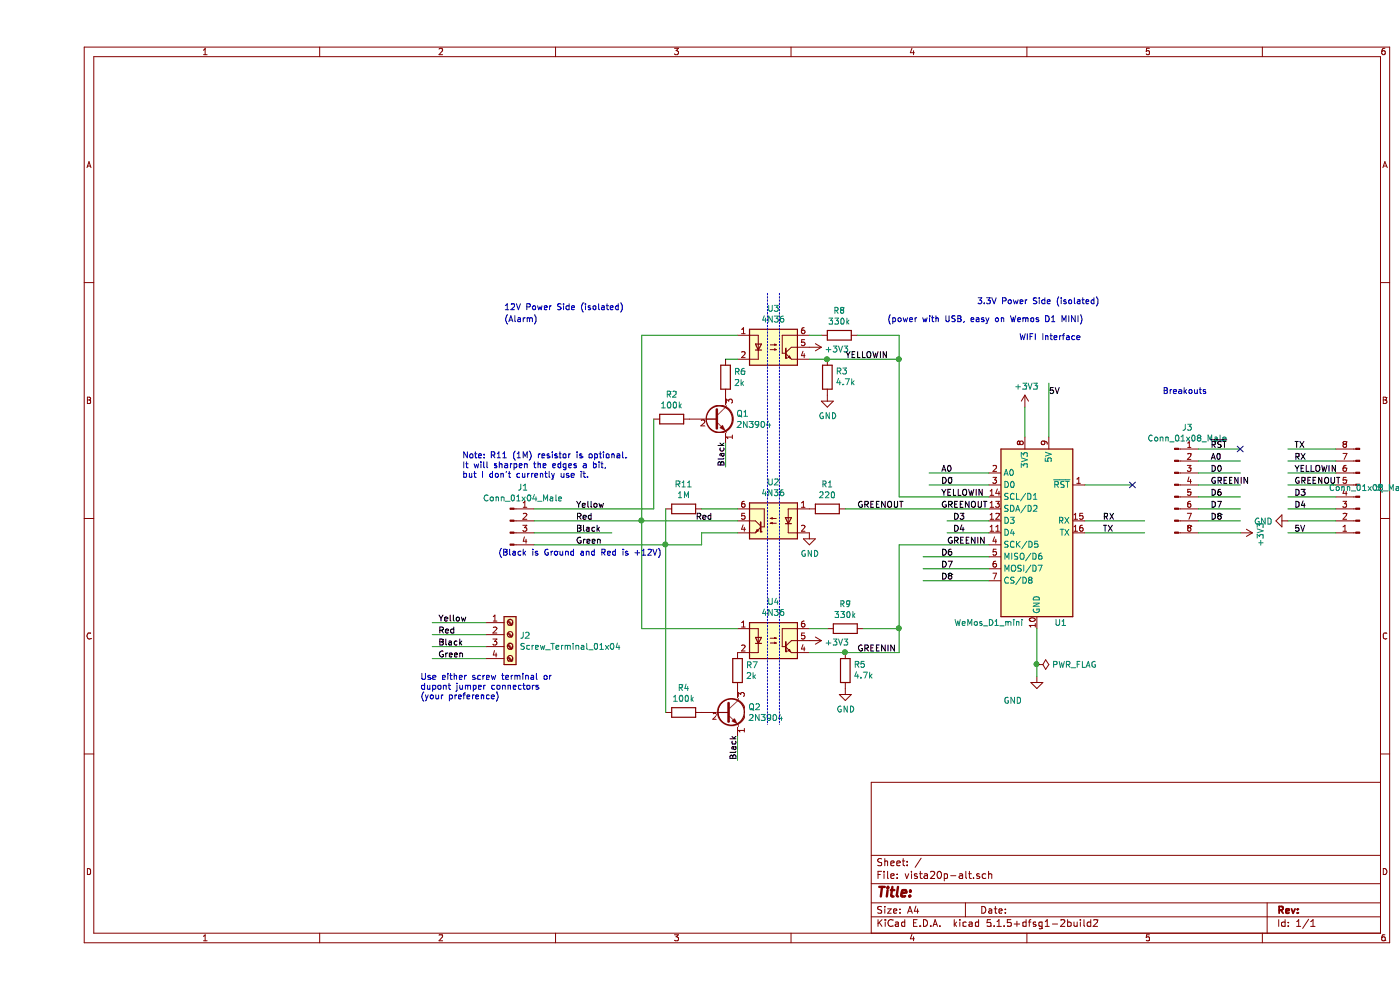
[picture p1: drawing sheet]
EESchema Schematic File Version 4
EELAYER 30 0
EELAYER END
$Descr A4 11693 8268
encoding utf-8
Sheet 1 1
Title ""
Date ""
Rev ""
Comp ""
Comment1 ""
Comment2 ""
Comment3 ""
Comment4 ""
$EndDescr
Text Notes 3200 5850 0    50   ~ 0
Use either screw terminal or\ndupont jumper connectors\n(your preference)
Wire Notes Line
	6100 2450 6100 6050
Wire Notes Line
	6200 2450 6200 6050
Wire Wire Line
	7200 4550 7200 5250
Wire Wire Line
	7200 4150 7950 4150
Wire Wire Line
	7950 4550 7200 4550
Wire Wire Line
	6750 4250 7950 4250
Wire Wire Line
	5750 3000 5850 3000
Connection ~ 6600 3000
Wire Wire Line
	6450 3000 6600 3000
Connection ~ 5250 4550
Wire Wire Line
	5550 4550 5250 4550
Wire Wire Line
	5550 4450 5850 4450
Text Label 3350 5500 0    50   ~ 0
Green
Text Label 3350 5400 0    50   ~ 0
Black
Text Label 3350 5300 0    50   ~ 0
Red
Text Label 3350 5200 0    50   ~ 0
Yellow
Wire Wire Line
	3750 5500 3300 5500
Wire Wire Line
	3750 5400 3300 5400
Wire Wire Line
	3750 5300 3300 5300
Wire Wire Line
	3750 5200 3300 5200
$Comp
L Connector:Screw_Terminal_01x04 J2
U 1 1
P 3950 5300
F 0 "J2" H 4030 5292 50  0000 L CNN
F 1 "Screw_Terminal_01x04" H 4030 5201 50  0000 L CNN
F 2 "TerminalBlock_Phoenix:TerminalBlock_Phoenix_PT-1,5-4-3.5-H_1x04_P3.50mm_Horizontal" H 3950 5300 50  0001 C CNN
F 3 "~" H 3950 5300 50  0001 C CNN
	1    3950 5300
	1    0    0    -1  
$EndComp
Wire Wire Line
	5550 4450 5550 4550
$Comp
L Device:R R4
U 1 1
P 5400 5950
F 0 "R4" V 5193 5950 50  0000 C CNN
F 1 "100k" V 5284 5950 50  0000 C CNN
F 2 "Resistor_THT:R_Axial_DIN0207_L6.3mm_D2.5mm_P10.16mm_Horizontal" V 5330 5950 50  0001 C CNN
F 3 "~" H 5400 5950 50  0001 C CNN
	1    5400 5950
	0    1    1    0   
$EndComp
Text Notes 7100 2700 0    50   ~ 0
(power with USB, easy on Wemos D1 MINI)
Text Notes 8200 2850 0    50   ~ 0
WIFI Interface
Text Notes 3900 2700 0    50   ~ 0
(Alarm)
Text Notes 3850 4650 0    50   ~ 0
(Black is Ground and Red is +12V)
Text Notes 7850 2550 0    50   ~ 0
3.3V Power Side (isolated)
Text Notes 3900 2600 0    50   ~ 0
12V Power Side (isolated)
Wire Wire Line
	4150 4550 5250 4550
Text Label 4500 4350 0    50   ~ 0
Red
Wire Wire Line
	6600 3000 7200 3000
$Comp
L power:GND #PWR02
U 1 1
P 6600 3300
F 0 "#PWR02" H 6600 3050 50  0001 C CNN
F 1 "GND" H 6605 3127 50  0000 C CNN
F 2 "" H 6600 3300 50  0001 C CNN
F 3 "" H 6600 3300 50  0001 C CNN
	1    6600 3300
	1    0    0    -1  
$EndComp
$Comp
L Device:R R3
U 1 1
P 6600 3150
F 0 "R3" H 6530 3104 50  0000 R CNN
F 1 "4.7k" H 6530 3195 50  0000 R CNN
F 2 "Resistor_THT:R_Axial_DIN0207_L6.3mm_D2.5mm_P10.16mm_Horizontal" V 6530 3150 50  0001 C CNN
F 3 "~" H 6600 3150 50  0001 C CNN
	1    6600 3150
	-1   0    0    1   
$EndComp
$Comp
L power:GND #PWR01
U 1 1
P 6750 5750
F 0 "#PWR01" H 6750 5500 50  0001 C CNN
F 1 "GND" H 6755 5577 50  0000 C CNN
F 2 "" H 6750 5750 50  0001 C CNN
F 3 "" H 6750 5750 50  0001 C CNN
	1    6750 5750
	1    0    0    -1  
$EndComp
Wire Wire Line
	6750 5450 7200 5450
Connection ~ 6750 5450
$Comp
L Device:R R5
U 1 1
P 6750 5600
F 0 "R5" H 6680 5554 50  0000 R CNN
F 1 "4.7k" H 6680 5645 50  0000 R CNN
F 2 "Resistor_THT:R_Axial_DIN0207_L6.3mm_D2.5mm_P10.16mm_Horizontal" V 6680 5600 50  0001 C CNN
F 3 "~" H 6750 5600 50  0001 C CNN
	1    6750 5600
	-1   0    0    1   
$EndComp
$Comp
L Device:R R2
U 1 1
P 5300 3500
F 0 "R2" V 5093 3500 50  0000 C CNN
F 1 "100k" V 5184 3500 50  0000 C CNN
F 2 "Resistor_THT:R_Axial_DIN0207_L6.3mm_D2.5mm_P10.16mm_Horizontal" V 5230 3500 50  0001 C CNN
F 3 "~" H 5300 3500 50  0001 C CNN
	1    5300 3500
	0    1    1    0   
$EndComp
$Comp
L Device:R R1
U 1 1
P 6600 4250
F 0 "R1" V 6393 4250 50  0000 C CNN
F 1 "220" V 6484 4250 50  0000 C CNN
F 2 "Resistor_THT:R_Axial_DIN0207_L6.3mm_D2.5mm_P10.16mm_Horizontal" V 6530 4250 50  0001 C CNN
F 3 "~" H 6600 4250 50  0001 C CNN
	1    6600 4250
	0    1    1    0   
$EndComp
Wire Wire Line
	4150 4250 5150 4250
Text Label 6750 3000 0    50   ~ 0
YELLOWIN
$Comp
L power:+3V3 #PWR0106
U 1 1
P 6450 2900
F 0 "#PWR0106" H 6450 2750 50  0001 C CNN
F 1 "+3V3" V 6465 3028 50  0000 L CNN
F 2 "" H 6450 2900 50  0001 C CNN
F 3 "" H 6450 2900 50  0001 C CNN
	1    6450 2900
	0    1    1    0   
$EndComp
Text Label 6850 5450 0    50   ~ 0
GREENIN
Wire Wire Line
	6450 5450 6750 5450
$Comp
L power:+3V3 #PWR0105
U 1 1
P 6450 5350
F 0 "#PWR0105" H 6450 5200 50  0001 C CNN
F 1 "+3V3" V 6465 5478 50  0000 L CNN
F 2 "" H 6450 5350 50  0001 C CNN
F 3 "" H 6450 5350 50  0001 C CNN
	1    6450 5350
	0    1    1    0   
$EndComp
$Comp
L power:+3V3 #PWR0104
U 1 1
P 8250 3400
F 0 "#PWR0104" H 8250 3250 50  0001 C CNN
F 1 "+3V3" H 8265 3573 50  0000 C CNN
F 2 "" H 8250 3400 50  0001 C CNN
F 3 "" H 8250 3400 50  0001 C CNN
	1    8250 3400
	1    0    0    -1  
$EndComp
Wire Wire Line
	8250 3650 8250 3400
Text Label 5500 4350 0    50   ~ 0
Red
$Comp
L power:GND #PWR0101
U 1 1
P 6450 4450
F 0 "#PWR0101" H 6450 4200 50  0001 C CNN
F 1 "GND" H 6455 4277 50  0000 C CNN
F 2 "" H 6450 4450 50  0001 C CNN
F 3 "" H 6450 4450 50  0001 C CNN
	1    6450 4450
	1    0    0    -1  
$EndComp
$Comp
L MCU_Module:WeMos_D1_mini U1
U 1 1
P 8350 4450
F 0 "U1" H 8150 3700 50  0000 C CNN
F 1 "WeMos_D1_mini" H 8750 3700 50  0000 C CNN
F 2 "Module:WEMOS_D1_mini_light" H 8350 3300 50  0001 C CNN
F 3 "https://wiki.wemos.cc/products:d1:d1_mini#documentation" H 6500 3300 50  0001 C CNN
	1    8350 4450
	-1   0    0    -1  
$EndComp
Text Label 6850 4250 0    50   ~ 0
GREENOUT
Text Label 7550 4250 0    50   ~ 0
GREENOUT
Text Label 7550 4150 0    50   ~ 0
YELLOWIN
Text Label 7600 4550 0    50   ~ 0
GREENIN
$Comp
L power:PWR_FLAG #FLG0101
U 1 1
P 8350 5550
F 0 "#FLG0101" H 8350 5625 50  0001 C CNN
F 1 "PWR_FLAG" V 8350 5678 50  0000 L CNN
F 2 "" H 8350 5550 50  0001 C CNN
F 3 "~" H 8350 5550 50  0001 C CNN
	1    8350 5550
	0    1    1    0   
$EndComp
Wire Wire Line
	4150 4450 4800 4450
Text Label 4500 4450 0    50   ~ 0
Black
Text Label 4500 4250 0    50   ~ 0
Yellow
Text Label 4500 4550 0    50   ~ 0
Green
$Comp
L power:GND #PWR0102
U 1 1
P 8350 5650
F 0 "#PWR0102" H 8350 5400 50  0001 C CNN
F 1 "GND" H 8150 5450 50  0000 C CNN
F 2 "" H 8350 5650 50  0001 C CNN
F 3 "" H 8350 5650 50  0001 C CNN
	1    8350 5650
	1    0    0    -1  
$EndComp
$Comp
L Connector:Conn_01x04_Male J1
U 1 1
P 3950 4350
F 0 "J1" H 4058 4631 50  0000 C CNN
F 1 "Conn_01x04_Male" H 4058 4540 50  0000 C CNN
F 2 "Connector_PinHeader_2.54mm:PinHeader_1x04_P2.54mm_Vertical" H 3950 4350 50  0001 C CNN
F 3 "~" H 3950 4350 50  0001 C CNN
	1    3950 4350
	1    0    0    -1  
$EndComp
$Comp
L Device:R R9
U 1 1
P 6750 5250
F 0 "R9" V 6543 5250 50  0000 C CNN
F 1 "330k" V 6634 5250 50  0000 C CNN
F 2 "Resistor_THT:R_Axial_DIN0207_L6.3mm_D2.5mm_P10.16mm_Horizontal" V 6680 5250 50  0001 C CNN
F 3 "~" H 6750 5250 50  0001 C CNN
	1    6750 5250
	0    1    1    0   
$EndComp
$Comp
L Device:R R8
U 1 1
P 6700 2800
F 0 "R8" V 6493 2800 50  0000 C CNN
F 1 "330k" V 6584 2800 50  0000 C CNN
F 2 "Resistor_THT:R_Axial_DIN0207_L6.3mm_D2.5mm_P10.16mm_Horizontal" V 6630 2800 50  0001 C CNN
F 3 "~" H 6700 2800 50  0001 C CNN
	1    6700 2800
	0    1    1    0   
$EndComp
Wire Wire Line
	6450 5250 6600 5250
Wire Wire Line
	6900 5250 7200 5250
Connection ~ 7200 5250
Wire Wire Line
	7200 5250 7200 5450
$Comp
L Isolator:4N36 U4
U 1 1
P 6150 5350
F 0 "U4" H 6150 5675 50  0000 C CNN
F 1 "4N36" H 6150 5584 50  0000 C CNN
F 2 "Package_DIP:DIP-6_W7.62mm" H 5950 5150 50  0001 L CIN
F 3 "https://www.vishay.com/docs/81181/4n35.pdf" H 6150 5350 50  0001 L CNN
	1    6150 5350
	1    0    0    -1  
$EndComp
$Comp
L Isolator:4N36 U2
U 1 1
P 6150 4350
F 0 "U2" H 6150 4675 50  0000 C CNN
F 1 "4N36" H 6150 4584 50  0000 C CNN
F 2 "Package_DIP:DIP-6_W7.62mm" H 5950 4150 50  0001 L CIN
F 3 "https://www.vishay.com/docs/81181/4n35.pdf" H 6150 4350 50  0001 L CNN
	1    6150 4350
	-1   0    0    -1  
$EndComp
$Comp
L Isolator:4N36 U3
U 1 1
P 6150 2900
F 0 "U3" H 6150 3225 50  0000 C CNN
F 1 "4N36" H 6150 3134 50  0000 C CNN
F 2 "Package_DIP:DIP-6_W7.62mm" H 5950 2700 50  0001 L CIN
F 3 "https://www.vishay.com/docs/81181/4n35.pdf" H 6150 2900 50  0001 L CNN
	1    6150 2900
	1    0    0    -1  
$EndComp
Wire Wire Line
	6550 2800 6450 2800
Wire Wire Line
	6850 2800 7200 2800
Wire Wire Line
	7200 2800 7200 3000
Connection ~ 7200 3000
$Comp
L Transistor_BJT:2N3904 Q1
U 1 1
P 5650 3500
F 0 "Q1" H 5840 3546 50  0000 L CNN
F 1 "2N3904" H 5840 3455 50  0000 L CNN
F 2 "Package_TO_SOT_THT:TO-92_Inline" H 5850 3425 50  0001 L CIN
F 3 "https://www.fairchildsemi.com/datasheets/2N/2N3904.pdf" H 5650 3500 50  0001 L CNN
	1    5650 3500
	1    0    0    -1  
$EndComp
$Comp
L Device:R R6
U 1 1
P 5750 3150
F 0 "R6" H 5820 3196 50  0000 L CNN
F 1 "2k" H 5820 3105 50  0000 L CNN
F 2 "Resistor_THT:R_Axial_DIN0207_L6.3mm_D2.5mm_P10.16mm_Horizontal" V 5680 3150 50  0001 C CNN
F 3 "~" H 5750 3150 50  0001 C CNN
	1    5750 3150
	1    0    0    -1  
$EndComp
Wire Wire Line
	7200 3000 7200 4150
Wire Wire Line
	5150 3500 5150 4250
Wire Wire Line
	5750 3700 5750 3900
Text Label 5750 3900 1    50   ~ 0
Black
$Comp
L Transistor_BJT:2N3904 Q2
U 1 1
P 5750 5950
F 0 "Q2" H 5940 5996 50  0000 L CNN
F 1 "2N3904" H 5940 5905 50  0000 L CNN
F 2 "Package_TO_SOT_THT:TO-92_Inline" H 5950 5875 50  0001 L CIN
F 3 "https://www.fairchildsemi.com/datasheets/2N/2N3904.pdf" H 5750 5950 50  0001 L CNN
	1    5750 5950
	1    0    0    -1  
$EndComp
$Comp
L Device:R R7
U 1 1
P 5850 5600
F 0 "R7" H 5920 5646 50  0000 L CNN
F 1 "2k" H 5920 5555 50  0000 L CNN
F 2 "Resistor_THT:R_Axial_DIN0207_L6.3mm_D2.5mm_P10.16mm_Horizontal" V 5780 5600 50  0001 C CNN
F 3 "~" H 5850 5600 50  0001 C CNN
	1    5850 5600
	1    0    0    -1  
$EndComp
Wire Wire Line
	5850 6150 5850 6350
Text Label 5850 6350 1    50   ~ 0
Black
Wire Wire Line
	5250 4550 5250 5950
Wire Wire Line
	5050 2800 5050 4350
Wire Wire Line
	5050 2800 5850 2800
Connection ~ 5050 4350
Wire Wire Line
	5050 4350 5850 4350
Wire Wire Line
	5050 4350 5050 5250
Wire Wire Line
	5050 5250 5850 5250
Wire Wire Line
	4150 4350 5050 4350
Wire Wire Line
	8350 5650 8350 5550
Wire Wire Line
	8350 5550 8350 5250
Connection ~ 8350 5550
$Comp
L Device:R R11
U 1 1
P 5400 4250
F 0 "R11" V 5193 4250 50  0000 C CNN
F 1 "1M" V 5284 4250 50  0000 C CNN
F 2 "Resistor_THT:R_Axial_DIN0207_L6.3mm_D2.5mm_P10.16mm_Horizontal" V 5330 4250 50  0001 C CNN
F 3 "~" H 5400 4250 50  0001 C CNN
	1    5400 4250
	0    1    1    0   
$EndComp
Wire Wire Line
	5550 4250 5850 4250
Wire Wire Line
	5250 4250 5250 4550
$Comp
L Connector:Conn_01x08_Male J3
U 1 1
P 9500 4050
F 0 "J3" H 9608 4531 50  0000 C CNN
F 1 "Conn_01x08_Male" H 9608 4440 50  0000 C CNN
F 2 "Connector_PinHeader_2.54mm:PinHeader_1x08_P2.54mm_Vertical" H 9500 4050 50  0001 C CNN
F 3 "~" H 9500 4050 50  0001 C CNN
	1    9500 4050
	1    0    0    -1  
$EndComp
$Comp
L Connector:Conn_01x08_Male J4
U 1 1
P 11050 4150
F 0 "J4" V 10885 4078 50  0000 C CNN
F 1 "Conn_01x08_Male" H 10976 4078 50  0000 C CNN
F 2 "Connector_PinHeader_2.54mm:PinHeader_1x08_P2.54mm_Vertical" H 11050 4150 50  0001 C CNN
F 3 "~" H 11050 4150 50  0001 C CNN
	1    11050 4150
	-1   0    0    1   
$EndComp
Wire Wire Line
	9700 3750 10050 3750
Text Label 9800 3750 0    50   ~ 0
~RST
Wire Wire Line
	9700 3850 10050 3850
Text Label 9800 3850 0    50   ~ 0
A0
Wire Wire Line
	9700 3950 10050 3950
Wire Wire Line
	9700 4050 10050 4050
Wire Wire Line
	9700 4150 10050 4150
Wire Wire Line
	9700 4250 10050 4250
Wire Wire Line
	9700 4350 10050 4350
Wire Wire Line
	9700 4450 10050 4450
Text Label 9800 3950 0    50   ~ 0
D0
Text Label 9800 4050 0    50   ~ 0
GREENIN
Text Label 9800 4150 0    50   ~ 0
D6
Text Label 9800 4250 0    50   ~ 0
D7
Text Label 9800 4350 0    50   ~ 0
D8
$Comp
L power:+3V3 #PWR03
U 1 1
P 10050 4450
F 0 "#PWR03" H 10050 4300 50  0001 C CNN
F 1 "+3V3" H 10065 4623 50  0000 C CNN
F 2 "" H 10050 4450 50  0001 C CNN
F 3 "" H 10050 4450 50  0001 C CNN
	1    10050 4450
	0    1    1    0   
$EndComp
Text Notes 9400 3300 0    50   ~ 0
Breakouts
Wire Wire Line
	10850 4450 10450 4450
Wire Wire Line
	10850 4350 10450 4350
Wire Wire Line
	10850 4250 10450 4250
Wire Wire Line
	10850 4150 10450 4150
Wire Wire Line
	10850 4050 10450 4050
Wire Wire Line
	10850 3950 10450 3950
Wire Wire Line
	10850 3850 10450 3850
Wire Wire Line
	10850 3750 10450 3750
Text Label 10500 4450 0    50   ~ 0
5V
$Comp
L power:GND #PWR04
U 1 1
P 10450 4350
F 0 "#PWR04" H 10450 4100 50  0001 C CNN
F 1 "GND" V 10455 4222 50  0000 R CNN
F 2 "" H 10450 4350 50  0001 C CNN
F 3 "" H 10450 4350 50  0001 C CNN
	1    10450 4350
	0    1    1    0   
$EndComp
Text Label 10500 4250 0    50   ~ 0
D4
Text Label 10500 4150 0    50   ~ 0
D3
Text Label 10500 4050 0    50   ~ 0
GREENOUT
Text Label 10500 3950 0    50   ~ 0
YELLOWIN
Text Label 10500 3850 0    50   ~ 0
RX
Text Label 10500 3750 0    50   ~ 0
TX
Wire Wire Line
	7950 4850 7400 4850
Wire Wire Line
	7950 4750 7400 4750
Wire Wire Line
	7950 4650 7400 4650
Text Label 7550 4650 0    50   ~ 0
D6
Text Label 7550 4750 0    50   ~ 0
D7
Text Label 7550 4850 0    50   ~ 0
D8
Wire Wire Line
	7950 3950 7450 3950
Text Label 7550 3950 0    50   ~ 0
A0
Wire Wire Line
	7950 4050 7450 4050
Text Label 7550 4050 0    50   ~ 0
D0
Wire Wire Line
	8750 4050 9150 4050
Wire Wire Line
	8750 4450 9250 4450
Wire Wire Line
	8750 4350 9250 4350
Text Label 8900 4350 0    50   ~ 0
RX
Text Label 8900 4450 0    50   ~ 0
TX
Wire Wire Line
	7950 4350 7600 4350
Wire Wire Line
	7950 4450 7600 4450
Wire Wire Line
	8450 3650 8450 3200
Text Label 8450 3300 0    50   ~ 0
5V
Text Label 7650 4450 0    50   ~ 0
D4
Text Label 7650 4350 0    50   ~ 0
D3
NoConn ~ 10050 3750
NoConn ~ 9150 4050
Text Notes 3550 4000 0    50   ~ 0
Note: R11 (1M) resistor is optional. \nIt will sharpen the edges a bit, \nbut I don't currently use it.
$EndSCHEMATC
